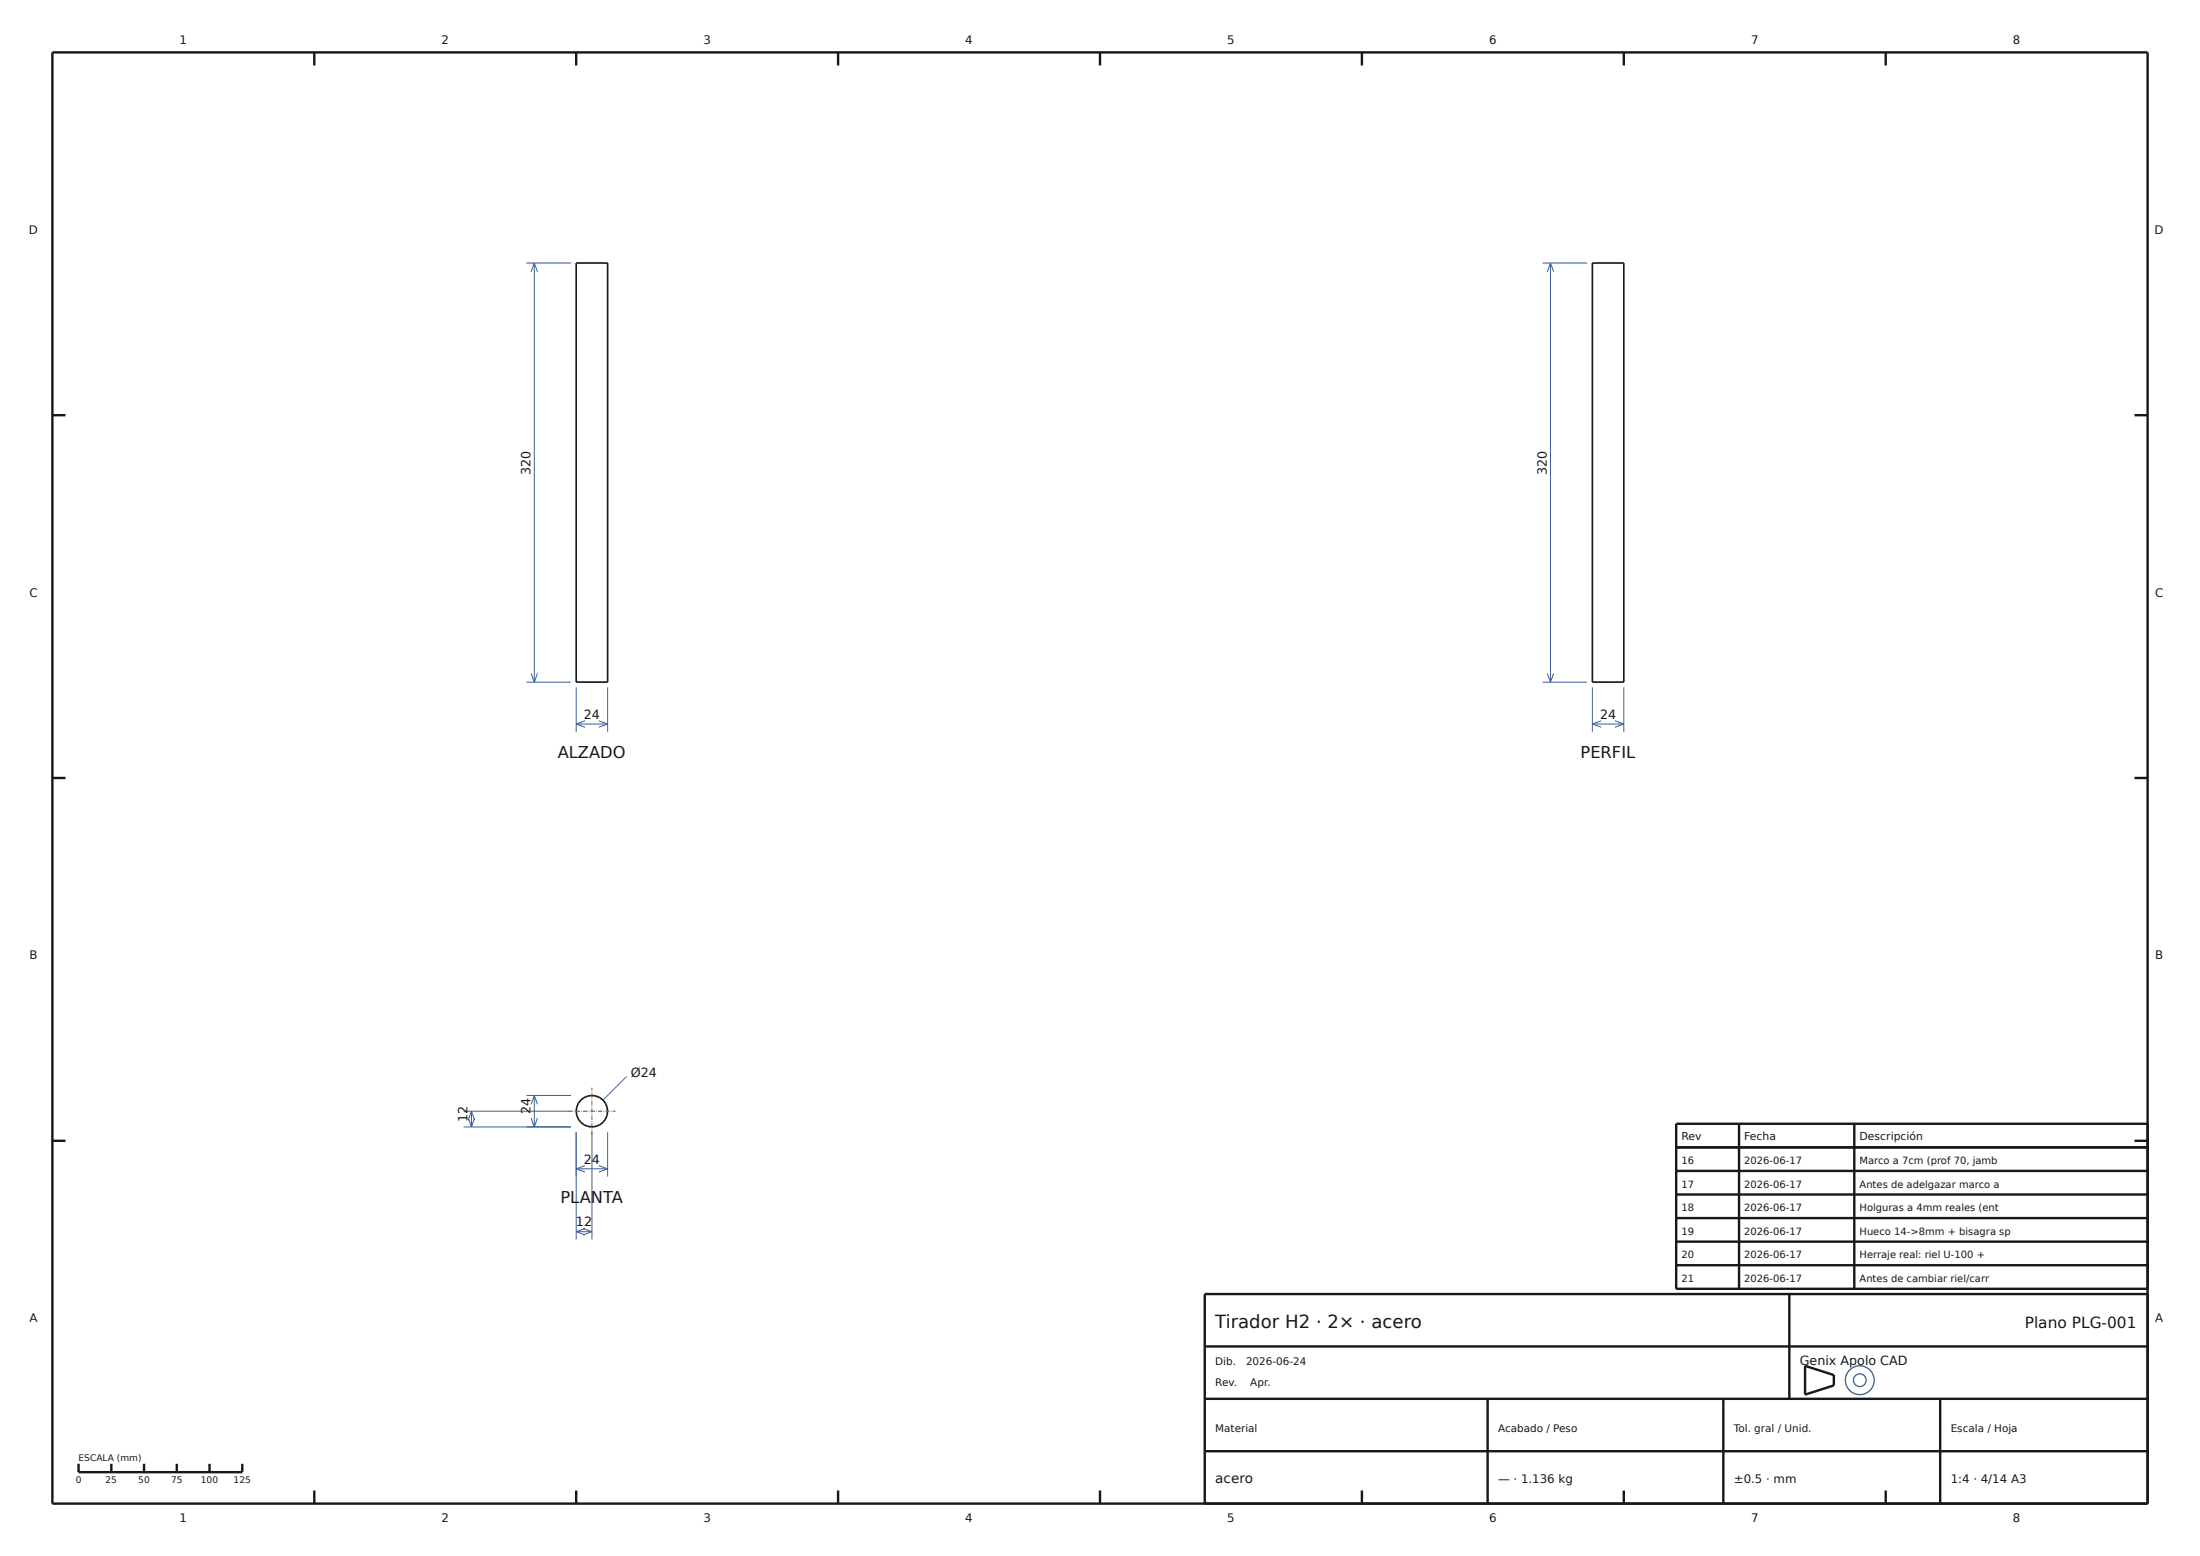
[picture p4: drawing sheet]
<svg xmlns="http://www.w3.org/2000/svg" width="420mm" height="297mm" viewBox="0 0 420 297" stroke-linecap="round" stroke-linejoin="round" font-family="sans-serif">
<g fill="#fdfdfb" stroke="#3a5e9c" stroke-width=".25">
<circle cx="355" cy="263.5" r="2.75"/>
<circle cx="355.1" cy="263.5" r="1.21"/>
</g>
<g fill="none" stroke="#16181d" stroke-width=".46">
<path d="M10 10h400v277h-400zM60 10v2.5M110 10v2.5M160 10v2.5M210 10v2.5M260 10v2.5M310 10v2.5M360 10v2.5M10 79.3h2.5M407.5 79.3h2.5M10 148.5h2.5M407.5 148.5h2.5"/>
<path d="M10 217.8h2.5M320 219h90M332 214.5v31.5M354 214.5v31.5M407.5 217.8h2.5M410 214.5h-90v31.5h90M320 223.5h90M320 228h90M320 232.5h90M320 237h90M230 257h180M320 241.5h90"/>
<path d="M341.6 247v20M410 247h-180v40M15 279.4v1.6h31.2v-1.6M21.3 279.4v1.6M27.5 279.4v1.6M33.7 279.4v1.6M40 279.4v1.6M230 277h180M230 267h180M284 267v20M329 267v20M344.6 260.7l5.5 1.8v1.9l-5.5 1.8z"/>
<path d="M370.4 267v20M60 284.5v2.5M110 284.5v2.5M160 284.5v2.5M210 284.5v2.5M260 284.5v2.5M310 284.5v2.5M360 284.5v2.5"/>
</g>
<g fill="none" stroke="#16181d" stroke-width=".32">
<path d="M110 50.2h6v80h-6zM304 50.2h6v80h-6z"/>
<circle cx="113" cy="212.1" r="3"/>
</g>
<g fill="none" stroke="#3a5e9c" stroke-width=".19">
<path d="M100.5 50.2h8.5M102 50.2v80M102 50.2l.6 1.7M102 50.2l-.6 1.7M294.5 50.2h8.5M296 50.2v80M296 50.2l.6 1.7M296 50.2l-.6 1.7M100.5 130.2h8.5M101.4 128.5l.6 1.7M102.6 128.5l-.6 1.7M110 131.2v8.5"/>
<path d="M110 138.2h6M110 138.2l1.7 .6M111.7 137.6l-1.7 .6M114.3 137.6l1.7 .6M116 131.2v8.5M116 138.2l-1.7 .6M294.5 130.2h8.5M295.4 128.5l.6 1.7M296.6 128.5l-.6 1.7M304 138.2h6M304 131.2v8.5M304 138.2l1.7 .6"/>
<path d="M305.7 137.6l-1.7 .6M308.3 137.6l1.7 .6M310 131.2v8.5M310 138.2l-1.7 .6M88.5 215.1h20.5M88.5 212.1h20.5M89.4 213.4l.6 1.7M90 212.1v3M90 212.1l.6 1.7M90 212.1l-.6 1.7M90.6 213.4l-.6 1.7M100.5 209.1h8.5"/>
<path d="M101.4 213.4l.6 1.7M102 209.1v6M102 209.1l.6 1.7M102 209.1l-.6 1.7M102.6 213.4l-.6 1.7M110 216.1v20.5M113 216.1v20.5M116 216.1v8.5M119.6 205.5l-4.5 4.5M110 223.1h6M110 223.1l1.7 .6M110 235.1h3"/>
<path d="M110 235.1l1.7 .6M111.3 234.5l1.7 .6M111.7 222.5l-1.7 .6M111.7 234.5l-1.7 .6M113 235.1l-1.7 .6M114.3 222.5l1.7 .6M116 223.1l-1.7 .6"/>
</g>
<path d="M108.5 212.1h9M113 216.6v-9" fill="none" stroke="#b0413e" stroke-width=".19" stroke-dasharray=".8 .2 .1 .2" stroke-linecap="butt"/>
<text font-size="3.5" fill="#16181d" x="232" y="253.4">Tirador H2 · 2× · acero</text>
<g font-size="3.1" fill="#16181d">
<text x="106.5" y="144.7">ALZADO</text>
<text x="301.7" y="144.7">PERFIL</text>
<text x="107" y="229.6">PLANTA</text>
</g>
<text font-size="2.9" fill="#16181d" x="386.5" y="253.4">Plano PLG-001</text>
<text font-size="2.6" fill="#16181d" x="232" y="283">acero</text>
<g font-size="2.4" fill="#16181d">
<text x="101.3" y="90.7" transform="rotate(-90 101.3 90.7)">320</text>
<text x="295.3" y="90.7" transform="rotate(-90 295.3 90.7)">320</text>
<text x="111.5" y="137.2">24</text>
<text x="305.5" y="137.2">24</text>
<text x="120.4" y="205.5">Ø24</text>
<text x="89.3" y="214.1" transform="rotate(-90 89.3 214.1)">12</text>
<text x="101.3" y="212.6" transform="rotate(-90 101.3 212.6)">24</text>
<text x="111.5" y="222.1">24</text>
<text x="110" y="234.1">12</text>
<text x="343.6" y="260.6">Genix Apolo CAD</text>
</g>
<g font-size="2.2" fill="#16181d">
<text x="34.3" y="8.4">1</text>
<text x="84.3" y="8.4">2</text>
<text x="134.3" y="8.4">3</text>
<text x="184.3" y="8.4">4</text>
<text x="234.3" y="8.4">5</text>
<text x="284.3" y="8.4">6</text>
<text x="334.3" y="8.4">7</text>
<text x="384.3" y="8.4">8</text>
<text x="5.5" y="44.6">D</text>
<text x="411.3" y="44.6">D</text>
<text x="5.6" y="113.9">C</text>
<text x="411.4" y="113.9">C</text>
<text x="5.6" y="183.1">B</text>
<text x="411.4" y="183.1">B</text>
<text x="5.6" y="252.4">A</text>
<text x="411.4" y="252.4">A</text>
<text x="286" y="283">— · 1.136 kg</text>
<text x="331" y="283">±0.5 · mm</text>
<text x="372.4" y="283">1:4 · 4/14 A3</text>
<text x="34.3" y="290.6">1</text>
<text x="84.3" y="290.6">2</text>
<text x="134.3" y="290.6">3</text>
<text x="184.3" y="290.6">4</text>
<text x="234.3" y="290.6">5</text>
<text x="284.3" y="290.6">6</text>
<text x="334.3" y="290.6">7</text>
<text x="384.3" y="290.6">8</text>
</g>
<g font-size="2.1" fill="#16181d">
<text x="321" y="217.6">Rev</text>
<text x="333" y="217.6">Fecha</text>
<text x="355" y="217.6">Descripción</text>
</g>
<g font-size="2" fill="#16181d">
<text x="232" y="260.6">Dib.</text>
<text x="237.9" y="260.6">2026-06-24</text>
<text x="232" y="264.6">Rev.</text>
<text x="238.7" y="264.6">Apr.</text>
<text x="232" y="273.4">Material</text>
<text x="286" y="273.4">Acabado / Peso</text>
<text x="331" y="273.4">Tol. gral / Unid.</text>
<text x="372.4" y="273.4">Escala / Hoja</text>
</g>
<g font-size="1.9" fill="#16181d">
<text x="321" y="222.2">16</text>
<text x="321" y="226.7">17</text>
<text x="333" y="222.2">2026-06-17</text>
<text x="333" y="226.7">2026-06-17</text>
<text x="355" y="222.2">Marco a 7cm (prof 70, jamb</text>
<text x="355" y="226.7">Antes de adelgazar marco a</text>
<text x="321" y="231.2">18</text>
<text x="333" y="231.2">2026-06-17</text>
<text x="355" y="231.2">Holguras a 4mm reales (ent</text>
<text x="321" y="235.7">19</text>
<text x="333" y="235.7">2026-06-17</text>
<text x="355" y="235.7">Hueco 14-&gt;8mm + bisagra sp</text>
<text x="321" y="240.2">20</text>
<text x="321" y="244.7">21</text>
<text x="333" y="240.2">2026-06-17</text>
<text x="333" y="244.7">2026-06-17</text>
<text x="355" y="240.2">Herraje real: riel U-100 +</text>
<text x="355" y="244.7">Antes de cambiar riel/carr</text>
</g>
<g font-size="1.7" fill="#16181d">
<text x="15" y="278.8">ESCALA (mm)</text>
<text x="14.5" y="283">0</text>
<text x="20.2" y="283">25</text>
<text x="26.4" y="283">50</text>
<text x="32.7" y="283">75</text>
<text x="38.4" y="283">100</text>
<text x="44.6" y="283">125</text>
</g>
</svg>
